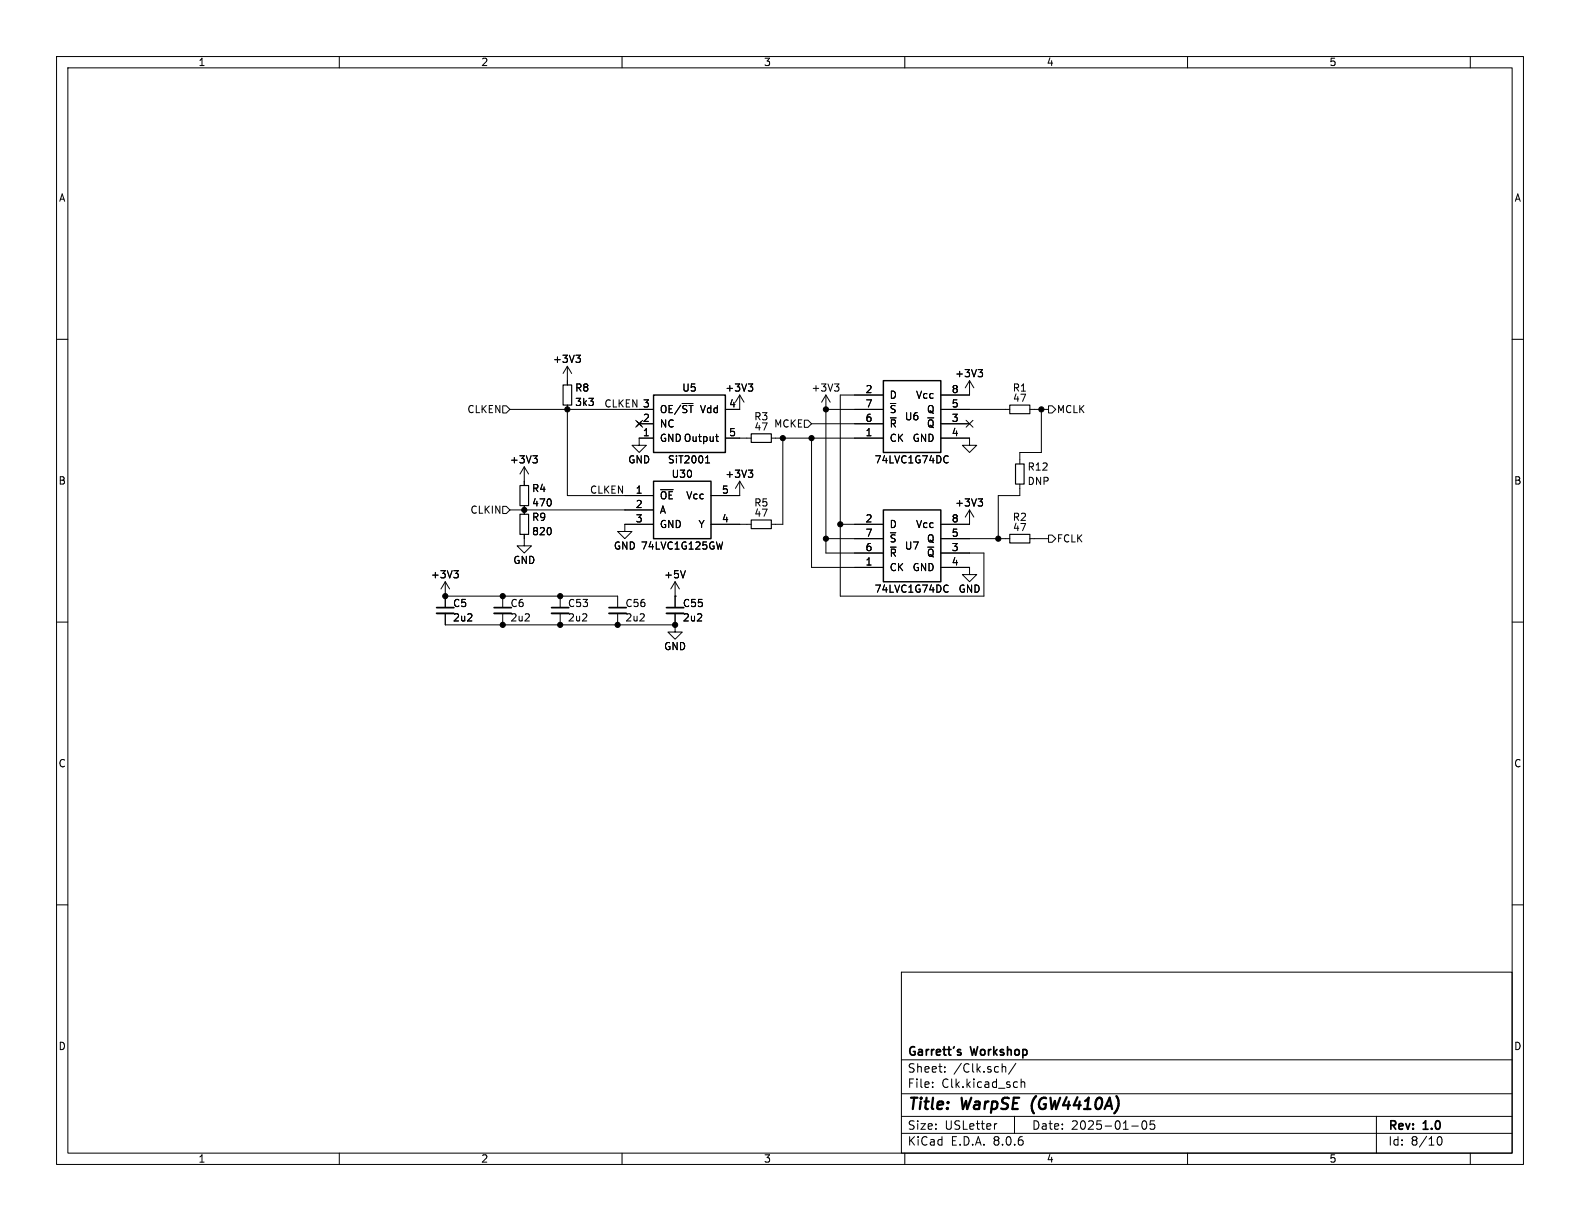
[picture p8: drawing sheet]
(kicad_sch
 (version 20231120)
 (generator "eeschema")
 (generator_version "8.0")
 (paper "USLetter")
 (title_block
  (title "WarpSE (GW4410A)")
  (date "2025-01-05")
  (rev "1.0")
  (company "Garrett's Workshop"))
 (lib_symbols
  (symbol "Device:C_Small"
   (pin_numbers hide)
   (pin_names
    (offset 0.254) hide) (exclude_from_sim no) (in_bom yes) (on_board yes)
   (property "Reference" "C" (at 0.254 1.778 0) (effects (font (size 1.27 1.27)) (justify left)))
   (property "Value" "C_Small" (at 0.254 -2.032 0) (effects (font (size 1.27 1.27)) (justify left)))
   (property "Footprint" "" (at 0 0 0) (effects (font (size 1.27 1.27)) (hide yes)))
   (property "Datasheet" "~" (at 0 0 0) (effects (font (size 1.27 1.27)) (hide yes)))
   (property "Description" "Unpolarized capacitor, small symbol" (at 0 0 0) (effects (font (size 1.27 1.27)) (hide yes)))
   (symbol "C_Small_0_1"
    (polyline (pts (xy -1.524 -0.508) (xy 1.524 -0.508)) (stroke (width 0.3302) (type default)) (fill (type none)))
    (polyline (pts (xy -1.524 0.508) (xy 1.524 0.508)) (stroke (width 0.3048) (type default)) (fill (type none))))
   (symbol "C_Small_1_1"
    (pin passive line (at 0 2.54 270) (length 2.032) (name "~" (effects (font (size 1.27 1.27)))) (number "1" (effects (font (size 1.27 1.27)))))
    (pin passive line (at 0 -2.54 90) (length 2.032) (name "~" (effects (font (size 1.27 1.27)))) (number "2" (effects (font (size 1.27 1.27)))))))
  (symbol "Device:R_Small"
   (pin_numbers hide)
   (pin_names
    (offset 0.254) hide) (exclude_from_sim no) (in_bom yes) (on_board yes)
   (property "Reference" "R" (at 0.762 0.508 0) (effects (font (size 1.27 1.27)) (justify left)))
   (property "Value" "R_Small" (at 0.762 -1.016 0) (effects (font (size 1.27 1.27)) (justify left)))
   (property "Footprint" "" (at 0 0 0) (effects (font (size 1.27 1.27)) (hide yes)))
   (property "Datasheet" "~" (at 0 0 0) (effects (font (size 1.27 1.27)) (hide yes)))
   (property "Description" "Resistor, small symbol" (at 0 0 0) (effects (font (size 1.27 1.27)) (hide yes)))
   (symbol "R_Small_0_1"
    (rectangle (start -0.762 1.778) (end 0.762 -1.778) (stroke (width 0.2032) (type default)) (fill (type none))))
   (symbol "R_Small_1_1"
    (pin passive line (at 0 2.54 270) (length 0.762) (name "~" (effects (font (size 1.27 1.27)))) (number "1" (effects (font (size 1.27 1.27)))))
    (pin passive line (at 0 -2.54 90) (length 0.762) (name "~" (effects (font (size 1.27 1.27)))) (number "2" (effects (font (size 1.27 1.27)))))))
  (symbol "GW_Logic:741G125GW"
   (pin_names
    (offset 1.016)) (exclude_from_sim no) (in_bom yes) (on_board yes)
   (property "Reference" "U" (at 0 6.35 0) (effects (font (size 1.27 1.27))))
   (property "Value" "741G125GW" (at 0 -6.35 0) (effects (font (size 1.27 1.27))))
   (property "Footprint" "stdpads:SOT-353" (at 0 -7.62 0) (effects (font (size 1.27 1.27)) (justify top) (hide yes)))
   (property "Datasheet" "" (at 0 -5.08 0) (effects (font (size 1.524 1.524)) (hide yes)))
   (property "Description" "" (at 0 0 0) (effects (font (size 1.27 1.27)) (hide yes)))
   (symbol "741G125GW_0_1"
    (rectangle (start 5.08 -5.08) (end -5.08 5.08) (stroke (width 0.254) (type default)) (fill (type background))))
   (symbol "741G125GW_1_1"
    (pin input line (at -10.16 2.54 0) (length 5.08) (name "~{OE}" (effects (font (size 1.27 1.27)))) (number "1" (effects (font (size 1.27 1.27)))))
    (pin input line (at -10.16 0 0) (length 5.08) (name "A" (effects (font (size 1.27 1.27)))) (number "2" (effects (font (size 1.27 1.27)))))
    (pin power_in line (at -10.16 -2.54 0) (length 5.08) (name "GND" (effects (font (size 1.27 1.27)))) (number "3" (effects (font (size 1.27 1.27)))))
    (pin output line (at 10.16 -2.54 180) (length 5.08) (name "Y" (effects (font (size 1.27 1.27)))) (number "4" (effects (font (size 1.27 1.27)))))
    (pin power_in line (at 10.16 2.54 180) (length 5.08) (name "Vcc" (effects (font (size 1.27 1.27)))) (number "5" (effects (font (size 1.27 1.27)))))))
  (symbol "GW_Logic:741G74DC"
   (pin_names
    (offset 1.016)) (exclude_from_sim no) (in_bom yes) (on_board yes)
   (property "Reference" "U" (at 0 7.62 0) (effects (font (size 1.27 1.27))))
   (property "Value" "741G74DC" (at 0 -7.62 0) (effects (font (size 1.27 1.27))))
   (property "Footprint" "stdpads:SOT-353" (at 0 -8.89 0) (effects (font (size 1.27 1.27)) (justify top) (hide yes)))
   (property "Datasheet" "" (at 0 -5.08 0) (effects (font (size 1.524 1.524)) (hide yes)))
   (property "Description" "" (at 0 0 0) (effects (font (size 1.27 1.27)) (hide yes)))
   (symbol "741G74DC_0_1"
    (rectangle (start 5.08 -6.35) (end -5.08 6.35) (stroke (width 0.254) (type default)) (fill (type background))))
   (symbol "741G74DC_1_1"
    (pin input line (at -10.16 -3.81 0) (length 5.08) (name "CK" (effects (font (size 1.27 1.27)))) (number "1" (effects (font (size 1.27 1.27)))))
    (pin input line (at -10.16 3.81 0) (length 5.08) (name "D" (effects (font (size 1.27 1.27)))) (number "2" (effects (font (size 1.27 1.27)))))
    (pin output line (at 10.16 -1.27 180) (length 5.08) (name "~{Q}" (effects (font (size 1.27 1.27)))) (number "3" (effects (font (size 1.27 1.27)))))
    (pin power_in line (at 10.16 -3.81 180) (length 5.08) (name "GND" (effects (font (size 1.27 1.27)))) (number "4" (effects (font (size 1.27 1.27)))))
    (pin output line (at 10.16 1.27 180) (length 5.08) (name "Q" (effects (font (size 1.27 1.27)))) (number "5" (effects (font (size 1.27 1.27)))))
    (pin input line (at -10.16 -1.27 0) (length 5.08) (name "~{R}" (effects (font (size 1.27 1.27)))) (number "6" (effects (font (size 1.27 1.27)))))
    (pin input line (at -10.16 1.27 0) (length 5.08) (name "~{S}" (effects (font (size 1.27 1.27)))) (number "7" (effects (font (size 1.27 1.27)))))
    (pin power_in line (at 10.16 3.81 180) (length 5.08) (name "Vcc" (effects (font (size 1.27 1.27)))) (number "8" (effects (font (size 1.27 1.27)))))))
  (symbol "GW_Logic:SiT2001"
   (pin_names
    (offset 1.016)) (exclude_from_sim no) (in_bom yes) (on_board yes)
   (property "Reference" "U" (at 0 7.62 0) (effects (font (size 1.27 1.27))))
   (property "Value" "SiT2001" (at 0 -5.08 0) (effects (font (size 1.27 1.27))))
   (property "Footprint" "" (at 0 0 0) (effects (font (size 1.27 1.27)) (hide yes)))
   (property "Datasheet" "" (at 0 0 0) (effects (font (size 1.27 1.27)) (hide yes)))
   (property "Description" "" (at 0 0 0) (effects (font (size 1.27 1.27)) (hide yes)))
   (symbol "SiT2001_0_1"
    (rectangle (start -6.35 6.35) (end 6.35 -3.81) (stroke (width 0.254) (type default)) (fill (type background))))
   (symbol "SiT2001_1_1"
    (pin power_in line (at -8.89 -1.27 0) (length 2.54) (name "GND" (effects (font (size 1.27 1.27)))) (number "1" (effects (font (size 1.27 1.27)))))
    (pin no_connect line (at -8.89 1.27 0) (length 2.54) (name "NC" (effects (font (size 1.27 1.27)))) (number "2" (effects (font (size 1.27 1.27)))))
    (pin input line (at -8.89 3.81 0) (length 2.54) (name "OE/~{ST}" (effects (font (size 1.27 1.27)))) (number "3" (effects (font (size 1.27 1.27)))))
    (pin power_in line (at 8.89 3.81 180) (length 2.54) (name "Vdd" (effects (font (size 1.27 1.27)))) (number "4" (effects (font (size 1.27 1.27)))))
    (pin output line (at 8.89 -1.27 180) (length 2.54) (name "Output" (effects (font (size 1.27 1.27)))) (number "5" (effects (font (size 1.27 1.27)))))))
  (symbol "power:+3V3"
   (power)
   (pin_names
    (offset 0)) (exclude_from_sim no) (in_bom yes) (on_board yes)
   (property "Reference" "#PWR" (at 0 -3.81 0) (effects (font (size 1.27 1.27)) (hide yes)))
   (property "Value" "+3V3" (at 0 3.556 0) (effects (font (size 1.27 1.27))))
   (property "Footprint" "" (at 0 0 0) (effects (font (size 1.27 1.27)) (hide yes)))
   (property "Datasheet" "" (at 0 0 0) (effects (font (size 1.27 1.27)) (hide yes)))
   (property "Description" "Power symbol creates a global label with name \"+3V3\"" (at 0 0 0) (effects (font (size 1.27 1.27)) (hide yes)))
   (symbol "+3V3_0_1"
    (polyline (pts (xy -0.762 1.27) (xy 0 2.54)) (stroke (width 0) (type default)) (fill (type none)))
    (polyline (pts (xy 0 0) (xy 0 2.54)) (stroke (width 0) (type default)) (fill (type none)))
    (polyline (pts (xy 0 2.54) (xy 0.762 1.27)) (stroke (width 0) (type default)) (fill (type none))))
   (symbol "+3V3_1_1"
    (pin power_in line (at 0 0 90) (length 0) hide (name "+3V3" (effects (font (size 1.27 1.27)))) (number "1" (effects (font (size 1.27 1.27)))))))
  (symbol "power:+5V"
   (power)
   (pin_numbers hide)
   (pin_names
    (offset 0) hide) (exclude_from_sim no) (in_bom yes) (on_board yes)
   (property "Reference" "#PWR" (at 0 -3.81 0) (effects (font (size 1.27 1.27)) (hide yes)))
   (property "Value" "+5V" (at 0 3.556 0) (effects (font (size 1.27 1.27))))
   (property "Footprint" "" (at 0 0 0) (effects (font (size 1.27 1.27)) (hide yes)))
   (property "Datasheet" "" (at 0 0 0) (effects (font (size 1.27 1.27)) (hide yes)))
   (property "Description" "Power symbol creates a global label with name \"+5V\"" (at 0 0 0) (effects (font (size 1.27 1.27)) (hide yes)))
   (symbol "+5V_0_1"
    (polyline (pts (xy -0.762 1.27) (xy 0 2.54)) (stroke (width 0) (type default)) (fill (type none)))
    (polyline (pts (xy 0 0) (xy 0 2.54)) (stroke (width 0) (type default)) (fill (type none)))
    (polyline (pts (xy 0 2.54) (xy 0.762 1.27)) (stroke (width 0) (type default)) (fill (type none))))
   (symbol "+5V_1_1"
    (pin power_in line (at 0 0 90) (length 0) (name "~" (effects (font (size 1.27 1.27)))) (number "1" (effects (font (size 1.27 1.27)))))))
  (symbol "power:GND"
   (power)
   (pin_names
    (offset 0)) (exclude_from_sim no) (in_bom yes) (on_board yes)
   (property "Reference" "#PWR" (at 0 -6.35 0) (effects (font (size 1.27 1.27)) (hide yes)))
   (property "Value" "GND" (at 0 -3.81 0) (effects (font (size 1.27 1.27))))
   (property "Footprint" "" (at 0 0 0) (effects (font (size 1.27 1.27)) (hide yes)))
   (property "Datasheet" "" (at 0 0 0) (effects (font (size 1.27 1.27)) (hide yes)))
   (property "Description" "Power symbol creates a global label with name \"GND\" , ground" (at 0 0 0) (effects (font (size 1.27 1.27)) (hide yes)))
   (symbol "GND_0_1"
    (polyline (pts (xy 0 0) (xy 0 -1.27) (xy 1.27 -1.27) (xy 0 -2.54) (xy -1.27 -1.27) (xy 0 -1.27)) (stroke (width 0) (type default)) (fill (type none))))
   (symbol "GND_1_1"
    (pin power_in line (at 0 0 270) (length 0) hide (name "GND" (effects (font (size 1.27 1.27)))) (number "1" (effects (font (size 1.27 1.27))))))))
 (junction
  (at 138.43 77.47)
  (diameter 0)
  (color 0 0 0 0))
 (junction
  (at 88.9 105.41)
  (diameter 0)
  (color 0 0 0 0))
 (junction
  (at 146.05 95.25)
  (diameter 0)
  (color 0 0 0 0))
 (junction
  (at 184.15 72.39)
  (diameter 0)
  (color 0 0 0 0))
 (junction
  (at 148.59 92.71)
  (diameter 0)
  (color 0 0 0 0))
 (junction
  (at 143.51 77.47)
  (diameter 0)
  (color 0 0 0 0))
 (junction
  (at 176.53 95.25)
  (diameter 0)
  (color 0 0 0 0))
 (junction
  (at 119.38 110.49)
  (diameter 0)
  (color 0 0 0 0))
 (junction
  (at 99.06 105.41)
  (diameter 0)
  (color 0 0 0 0))
 (junction
  (at 100.33 72.39)
  (diameter 0)
  (color 0 0 0 0))
 (junction
  (at 92.71 90.17)
  (diameter 0)
  (color 0 0 0 0))
 (junction
  (at 146.05 72.39)
  (diameter 0)
  (color 0 0 0 0))
 (junction
  (at 109.22 110.49)
  (diameter 0)
  (color 0 0 0 0))
 (junction
  (at 99.06 110.49)
  (diameter 0)
  (color 0 0 0 0))
 (junction
  (at 88.9 110.49)
  (diameter 0)
  (color 0 0 0 0))
 (junction
  (at 78.74 105.41)
  (diameter 0)
  (color 0 0 0 0))
 (no_connect
  (at 113.03 74.93))
 (no_connect
  (at 171.45 74.93))
 (wire
  (pts (xy 177.8 72.39) (xy 171.45 72.39))
  (stroke (width 0) (type default)))
 (wire
  (pts (xy 173.99 105.41) (xy 148.59 105.41))
  (stroke (width 0) (type default)))
 (wire
  (pts (xy 143.51 100.33) (xy 151.13 100.33))
  (stroke (width 0) (type default)))
 (wire
  (pts (xy 100.33 87.63) (xy 100.33 72.39))
  (stroke (width 0) (type default)))
 (wire
  (pts (xy 171.45 95.25) (xy 176.53 95.25))
  (stroke (width 0) (type default)))
 (wire
  (pts (xy 143.51 74.93) (xy 151.13 74.93))
  (stroke (width 0) (type default)))
 (wire
  (pts (xy 78.74 110.49) (xy 88.9 110.49))
  (stroke (width 0) (type default)))
 (wire
  (pts (xy 180.34 80.01) (xy 184.15 80.01))
  (stroke (width 0) (type default)))
 (wire
  (pts (xy 173.99 97.79) (xy 173.99 105.41))
  (stroke (width 0) (type default)))
 (wire
  (pts (xy 92.71 90.17) (xy 110.49 90.17))
  (stroke (width 0) (type default)))
 (wire
  (pts (xy 180.34 87.63) (xy 180.34 86.36))
  (stroke (width 0) (type default)))
 (wire
  (pts (xy 173.99 97.79) (xy 171.45 97.79))
  (stroke (width 0) (type default)))
 (wire
  (pts (xy 146.05 97.79) (xy 146.05 95.25))
  (stroke (width 0) (type default)))
 (wire
  (pts (xy 151.13 69.85) (xy 148.59 69.85))
  (stroke (width 0) (type default)))
 (wire
  (pts (xy 109.22 110.49) (xy 119.38 110.49))
  (stroke (width 0) (type default)))
 (wire
  (pts (xy 146.05 72.39) (xy 146.05 95.25))
  (stroke (width 0) (type default)))
 (wire
  (pts (xy 184.15 72.39) (xy 185.42 72.39))
  (stroke (width 0) (type default)))
 (wire
  (pts (xy 148.59 92.71) (xy 151.13 92.71))
  (stroke (width 0) (type default)))
 (wire
  (pts (xy 146.05 72.39) (xy 151.13 72.39))
  (stroke (width 0) (type default)))
 (wire
  (pts (xy 138.43 77.47) (xy 143.51 77.47))
  (stroke (width 0) (type default)))
 (wire
  (pts (xy 138.43 92.71) (xy 137.16 92.71))
  (stroke (width 0) (type default)))
 (wire
  (pts (xy 90.17 72.39) (xy 100.33 72.39))
  (stroke (width 0) (type default)))
 (wire
  (pts (xy 130.81 92.71) (xy 132.08 92.71))
  (stroke (width 0) (type default)))
 (wire
  (pts (xy 88.9 110.49) (xy 99.06 110.49))
  (stroke (width 0) (type default)))
 (wire
  (pts (xy 180.34 80.01) (xy 180.34 81.28))
  (stroke (width 0) (type default)))
 (wire
  (pts (xy 176.53 95.25) (xy 177.8 95.25))
  (stroke (width 0) (type default)))
 (wire
  (pts (xy 176.53 87.63) (xy 176.53 95.25))
  (stroke (width 0) (type default)))
 (wire
  (pts (xy 78.74 105.41) (xy 88.9 105.41))
  (stroke (width 0) (type default)))
 (wire
  (pts (xy 176.53 87.63) (xy 180.34 87.63))
  (stroke (width 0) (type default)))
 (wire
  (pts (xy 90.17 90.17) (xy 92.71 90.17))
  (stroke (width 0) (type default)))
 (wire
  (pts (xy 146.05 97.79) (xy 151.13 97.79))
  (stroke (width 0) (type default)))
 (wire
  (pts (xy 88.9 105.41) (xy 99.06 105.41))
  (stroke (width 0) (type default)))
 (wire
  (pts (xy 182.88 95.25) (xy 185.42 95.25))
  (stroke (width 0) (type default)))
 (wire
  (pts (xy 138.43 77.47) (xy 138.43 92.71))
  (stroke (width 0) (type default)))
 (wire
  (pts (xy 182.88 72.39) (xy 184.15 72.39))
  (stroke (width 0) (type default)))
 (wire
  (pts (xy 110.49 87.63) (xy 100.33 87.63))
  (stroke (width 0) (type default)))
 (wire
  (pts (xy 143.51 77.47) (xy 151.13 77.47))
  (stroke (width 0) (type default)))
 (wire
  (pts (xy 143.51 77.47) (xy 143.51 100.33))
  (stroke (width 0) (type default)))
 (wire
  (pts (xy 146.05 95.25) (xy 151.13 95.25))
  (stroke (width 0) (type default)))
 (wire
  (pts (xy 184.15 72.39) (xy 184.15 80.01))
  (stroke (width 0) (type default)))
 (wire
  (pts (xy 148.59 105.41) (xy 148.59 92.71))
  (stroke (width 0) (type default)))
 (wire
  (pts (xy 99.06 110.49) (xy 109.22 110.49))
  (stroke (width 0) (type default)))
 (wire
  (pts (xy 148.59 69.85) (xy 148.59 92.71))
  (stroke (width 0) (type default)))
 (wire
  (pts (xy 132.08 77.47) (xy 130.81 77.47))
  (stroke (width 0) (type default)))
 (wire
  (pts (xy 137.16 77.47) (xy 138.43 77.47))
  (stroke (width 0) (type default)))
 (wire
  (pts (xy 99.06 105.41) (xy 109.22 105.41))
  (stroke (width 0) (type default)))
 (wire
  (pts (xy 100.33 72.39) (xy 113.03 72.39))
  (stroke (width 0) (type default)))
 (label "CLKEN"
  (at 113.03 72.39 180)
  (fields_autoplaced yes)
  (effects (font (size 1.27 1.27)) (justify right bottom)))
 (label "CLKEN"
  (at 110.49 87.63 180)
  (fields_autoplaced yes)
  (effects (font (size 1.27 1.27)) (justify right bottom)))
 (hierarchical_label "CLKIN"
  (shape input)
  (at 90.17 90.17 180)
  (fields_autoplaced yes)
  (effects (font (size 1.27 1.27)) (justify right)))
 (hierarchical_label "MCKE"
  (shape input)
  (at 143.51 74.93 180)
  (fields_autoplaced yes)
  (effects (font (size 1.27 1.27)) (justify right)))
 (hierarchical_label "FCLK"
  (shape output)
  (at 185.42 95.25 0)
  (fields_autoplaced yes)
  (effects (font (size 1.27 1.27)) (justify left)))
 (hierarchical_label "MCLK"
  (shape output)
  (at 185.42 72.39 0)
  (fields_autoplaced yes)
  (effects (font (size 1.27 1.27)) (justify left)))
 (hierarchical_label "CLKEN"
  (shape input)
  (at 90.17 72.39 180)
  (fields_autoplaced yes)
  (effects (font (size 1.27 1.27)) (justify right)))
 (symbol
  (lib_id "Device:C_Small")
  (at 78.74 107.95 0)
  (unit 1)
  (exclude_from_sim no)
  (in_bom yes)
  (on_board yes)
  (dnp no)
  (property "Reference" "C5" (at 80.01 106.68 0) (effects (font (size 1.27 1.27)) (justify left)))
  (property "Value" "2u2" (at 80.01 109.22 0) (effects (font (size 1.27 1.27)) (justify left)))
  (property "Footprint" "stdpads:C_0603" (at 78.74 107.95 0) (effects (font (size 1.27 1.27)) (hide yes)))
  (property "Datasheet" "" (at 78.74 107.95 0) (effects (font (size 1.27 1.27)) (hide yes)))
  (property "Description" "" (at 78.74 107.95 0) (effects (font (size 1.27 1.27)) (hide yes)))
  (property "LCSC Part" "C23630" (at 78.74 107.95 0) (effects (font (size 1.27 1.27)) (hide yes)))
  (pin "1")
  (pin "2"))
 (symbol
  (lib_id "power:+3V3")
  (at 78.74 105.41 0)
  (unit 1)
  (exclude_from_sim no)
  (in_bom yes)
  (on_board yes)
  (dnp no)
  (property "Reference" "#PWR0122" (at 78.74 109.22 0) (effects (font (size 1.27 1.27)) (hide yes)))
  (property "Value" "+3V3" (at 78.74 101.6 0) (effects (font (size 1.27 1.27))))
  (property "Footprint" "" (at 78.74 105.41 0) (effects (font (size 1.27 1.27)) (hide yes)))
  (property "Datasheet" "" (at 78.74 105.41 0) (effects (font (size 1.27 1.27)) (hide yes)))
  (property "Description" "" (at 78.74 105.41 0) (effects (font (size 1.27 1.27)) (hide yes)))
  (pin "1"))
 (symbol
  (lib_id "Device:C_Small")
  (at 88.9 107.95 0)
  (unit 1)
  (exclude_from_sim no)
  (in_bom yes)
  (on_board yes)
  (dnp no)
  (property "Reference" "C6" (at 90.17 106.68 0) (effects (font (size 1.27 1.27)) (justify left)))
  (property "Value" "2u2" (at 90.17 109.22 0) (effects (font (size 1.27 1.27)) (justify left)))
  (property "Footprint" "stdpads:C_0603" (at 88.9 107.95 0) (effects (font (size 1.27 1.27)) (hide yes)))
  (property "Datasheet" "" (at 88.9 107.95 0) (effects (font (size 1.27 1.27)) (hide yes)))
  (property "Description" "" (at 88.9 107.95 0) (effects (font (size 1.27 1.27)) (hide yes)))
  (property "LCSC Part" "C23630" (at 88.9 107.95 0) (effects (font (size 1.27 1.27)) (hide yes)))
  (pin "1")
  (pin "2"))
 (symbol
  (lib_id "Device:R_Small")
  (at 180.34 72.39 270)
  (unit 1)
  (exclude_from_sim no)
  (in_bom yes)
  (on_board yes)
  (dnp no)
  (property "Reference" "R1" (at 180.34 68.58 90) (effects (font (size 1.27 1.27))))
  (property "Value" "47" (at 180.34 71.12 90) (effects (font (size 1.27 1.27)) (justify bottom)))
  (property "Footprint" "stdpads:R_0603" (at 180.34 72.39 0) (effects (font (size 1.27 1.27)) (hide yes)))
  (property "Datasheet" "" (at 180.34 72.39 0) (effects (font (size 1.27 1.27)) (hide yes)))
  (property "Description" "" (at 180.34 72.39 0) (effects (font (size 1.27 1.27)) (hide yes)))
  (property "LCSC Part" "C23182" (at 180.34 72.39 0) (effects (font (size 1.27 1.27)) (hide yes)))
  (pin "1")
  (pin "2"))
 (symbol
  (lib_id "Device:R_Small")
  (at 180.34 95.25 270)
  (unit 1)
  (exclude_from_sim no)
  (in_bom yes)
  (on_board yes)
  (dnp no)
  (property "Reference" "R2" (at 180.34 91.44 90) (effects (font (size 1.27 1.27))))
  (property "Value" "47" (at 180.34 93.98 90) (effects (font (size 1.27 1.27)) (justify bottom)))
  (property "Footprint" "stdpads:R_0603" (at 180.34 95.25 0) (effects (font (size 1.27 1.27)) (hide yes)))
  (property "Datasheet" "" (at 180.34 95.25 0) (effects (font (size 1.27 1.27)) (hide yes)))
  (property "Description" "" (at 180.34 95.25 0) (effects (font (size 1.27 1.27)) (hide yes)))
  (property "LCSC Part" "C23182" (at 180.34 95.25 0) (effects (font (size 1.27 1.27)) (hide yes)))
  (pin "1")
  (pin "2"))
 (symbol
  (lib_id "power:GND")
  (at 113.03 77.47 0)
  (mirror y)
  (unit 1)
  (exclude_from_sim no)
  (in_bom yes)
  (on_board yes)
  (dnp no)
  (property "Reference" "#PWR0114" (at 113.03 83.82 0) (effects (font (size 1.27 1.27)) (hide yes)))
  (property "Value" "GND" (at 113.03 81.28 0) (effects (font (size 1.27 1.27))))
  (property "Footprint" "" (at 113.03 77.47 0) (effects (font (size 1.27 1.27)) (hide yes)))
  (property "Datasheet" "" (at 113.03 77.47 0) (effects (font (size 1.27 1.27)) (hide yes)))
  (property "Description" "" (at 113.03 77.47 0) (effects (font (size 1.27 1.27)) (hide yes)))
  (pin "1"))
 (symbol
  (lib_id "power:+3V3")
  (at 130.81 72.39 0)
  (mirror y)
  (unit 1)
  (exclude_from_sim no)
  (in_bom yes)
  (on_board yes)
  (dnp no)
  (property "Reference" "#PWR0116" (at 130.81 76.2 0) (effects (font (size 1.27 1.27)) (hide yes)))
  (property "Value" "+3V3" (at 130.81 68.58 0) (effects (font (size 1.27 1.27))))
  (property "Footprint" "" (at 130.81 72.39 0) (effects (font (size 1.27 1.27)) (hide yes)))
  (property "Datasheet" "" (at 130.81 72.39 0) (effects (font (size 1.27 1.27)) (hide yes)))
  (property "Description" "" (at 130.81 72.39 0) (effects (font (size 1.27 1.27)) (hide yes)))
  (pin "1"))
 (symbol
  (lib_id "GW_Logic:741G74DC")
  (at 161.29 96.52 0)
  (unit 1)
  (exclude_from_sim no)
  (in_bom yes)
  (on_board yes)
  (dnp no)
  (property "Reference" "U7" (at 161.29 96.52 0) (effects (font (size 1.27 1.27))))
  (property "Value" "74LVC1G74DC" (at 161.29 104.14 0) (effects (font (size 1.27 1.27))))
  (property "Footprint" "stdpads:NXP_VSSOP-8_2.3x2mm" (at 161.29 105.41 0) (effects (font (size 1.27 1.27)) (justify top) (hide yes)))
  (property "Datasheet" "" (at 161.29 101.6 0) (effects (font (size 1.524 1.524)) (hide yes)))
  (property "Description" "" (at 161.29 96.52 0) (effects (font (size 1.27 1.27)) (hide yes)))
  (property "LCSC Part" "C503431" (at 161.29 96.52 0) (effects (font (size 1.27 1.27)) (hide yes)))
  (pin "1")
  (pin "2")
  (pin "3")
  (pin "4")
  (pin "5")
  (pin "6")
  (pin "7")
  (pin "8"))
 (symbol
  (lib_id "Device:C_Small")
  (at 99.06 107.95 0)
  (unit 1)
  (exclude_from_sim no)
  (in_bom yes)
  (on_board yes)
  (dnp no)
  (property "Reference" "C53" (at 100.33 106.68 0) (effects (font (size 1.27 1.27)) (justify left)))
  (property "Value" "2u2" (at 100.33 109.22 0) (effects (font (size 1.27 1.27)) (justify left)))
  (property "Footprint" "stdpads:C_0603" (at 99.06 107.95 0) (effects (font (size 1.27 1.27)) (hide yes)))
  (property "Datasheet" "" (at 99.06 107.95 0) (effects (font (size 1.27 1.27)) (hide yes)))
  (property "Description" "" (at 99.06 107.95 0) (effects (font (size 1.27 1.27)) (hide yes)))
  (property "LCSC Part" "C23630" (at 99.06 107.95 0) (effects (font (size 1.27 1.27)) (hide yes)))
  (pin "1")
  (pin "2"))
 (symbol
  (lib_id "power:GND")
  (at 92.71 95.25 0)
  (unit 1)
  (exclude_from_sim no)
  (in_bom yes)
  (on_board yes)
  (dnp no)
  (property "Reference" "#PWR046" (at 92.71 101.6 0) (effects (font (size 1.27 1.27)) (hide yes)))
  (property "Value" "GND" (at 92.71 99.06 0) (effects (font (size 1.27 1.27))))
  (property "Footprint" "" (at 92.71 95.25 0) (effects (font (size 1.27 1.27)) (hide yes)))
  (property "Datasheet" "" (at 92.71 95.25 0) (effects (font (size 1.27 1.27)) (hide yes)))
  (property "Description" "" (at 92.71 95.25 0) (effects (font (size 1.27 1.27)) (hide yes)))
  (pin "1"))
 (symbol
  (lib_id "power:+5V")
  (at 119.38 105.41 0)
  (unit 1)
  (exclude_from_sim no)
  (in_bom yes)
  (on_board yes)
  (dnp no)
  (property "Reference" "#PWR043" (at 119.38 109.22 0) (effects (font (size 1.27 1.27)) (hide yes)))
  (property "Value" "+5V" (at 119.38 101.6 0) (effects (font (size 1.27 1.27))))
  (property "Footprint" "" (at 119.38 105.41 0) (effects (font (size 1.27 1.27)) (hide yes)))
  (property "Datasheet" "" (at 119.38 105.41 0) (effects (font (size 1.27 1.27)) (hide yes)))
  (property "Description" "Power symbol creates a global label with name \"+5V\"" (at 119.38 105.41 0) (effects (font (size 1.27 1.27)) (hide yes)))
  (pin "1"))
 (symbol
  (lib_id "Device:R_Small")
  (at 92.71 92.71 180)
  (unit 1)
  (exclude_from_sim no)
  (in_bom yes)
  (on_board yes)
  (dnp no)
  (property "Reference" "R9" (at 93.98 91.44 0) (effects (font (size 1.27 1.27)) (justify right)))
  (property "Value" "820" (at 93.98 93.98 0) (effects (font (size 1.27 1.27)) (justify right)))
  (property "Footprint" "stdpads:R_0603" (at 92.71 92.71 0) (effects (font (size 1.27 1.27)) (hide yes)))
  (property "Datasheet" "" (at 92.71 92.71 0) (effects (font (size 1.27 1.27)) (hide yes)))
  (property "Description" "" (at 92.71 92.71 0) (effects (font (size 1.27 1.27)) (hide yes)))
  (property "LCSC Part" "C21190" (at 92.71 92.71 0) (effects (font (size 1.27 1.27)) (hide yes)))
  (pin "1")
  (pin "2"))
 (symbol
  (lib_id "GW_Logic:SiT2001")
  (at 121.92 76.2 0)
  (unit 1)
  (exclude_from_sim no)
  (in_bom yes)
  (on_board yes)
  (dnp no)
  (property "Reference" "U5" (at 121.92 68.58 0) (effects (font (size 1.27 1.27))))
  (property "Value" "SiT2001" (at 121.92 81.28 0) (effects (font (size 1.27 1.27))))
  (property "Footprint" "stdpads:SOT-23-5" (at 121.92 76.2 0) (effects (font (size 1.27 1.27)) (hide yes)))
  (property "Datasheet" "" (at 121.92 76.2 0) (effects (font (size 1.27 1.27)) (hide yes)))
  (property "Description" "" (at 121.92 76.2 0) (effects (font (size 1.27 1.27)) (hide yes)))
  (property "LCSC Part" "C17253174" (at 121.92 76.2 0) (effects (font (size 1.27 1.27)) (hide yes)))
  (pin "2")
  (pin "4")
  (pin "3")
  (pin "1")
  (pin "5"))
 (symbol
  (lib_id "power:+3V3")
  (at 100.33 67.31 0)
  (unit 1)
  (exclude_from_sim no)
  (in_bom yes)
  (on_board yes)
  (dnp no)
  (property "Reference" "#PWR09" (at 100.33 71.12 0) (effects (font (size 1.27 1.27)) (hide yes)))
  (property "Value" "+3V3" (at 100.33 63.5 0) (effects (font (size 1.27 1.27))))
  (property "Footprint" "" (at 100.33 67.31 0) (effects (font (size 1.27 1.27)) (hide yes)))
  (property "Datasheet" "" (at 100.33 67.31 0) (effects (font (size 1.27 1.27)) (hide yes)))
  (property "Description" "" (at 100.33 67.31 0) (effects (font (size 1.27 1.27)) (hide yes)))
  (pin "1"))
 (symbol
  (lib_id "power:GND")
  (at 119.38 110.49 0)
  (mirror y)
  (unit 1)
  (exclude_from_sim no)
  (in_bom yes)
  (on_board yes)
  (dnp no)
  (property "Reference" "#PWR015" (at 119.38 116.84 0) (effects (font (size 1.27 1.27)) (hide yes)))
  (property "Value" "GND" (at 119.38 114.3 0) (effects (font (size 1.27 1.27))))
  (property "Footprint" "" (at 119.38 110.49 0) (effects (font (size 1.27 1.27)) (hide yes)))
  (property "Datasheet" "" (at 119.38 110.49 0) (effects (font (size 1.27 1.27)) (hide yes)))
  (property "Description" "" (at 119.38 110.49 0) (effects (font (size 1.27 1.27)) (hide yes)))
  (pin "1"))
 (symbol
  (lib_id "Device:R_Small")
  (at 180.34 83.82 180)
  (unit 1)
  (exclude_from_sim no)
  (in_bom yes)
  (on_board yes)
  (dnp no)
  (property "Reference" "R12" (at 181.61 82.55 0) (effects (font (size 1.27 1.27)) (justify right)))
  (property "Value" "DNP" (at 181.61 85.09 0) (effects (font (size 1.27 1.27)) (justify right)))
  (property "Footprint" "stdpads:R_0603" (at 180.34 83.82 0) (effects (font (size 1.27 1.27)) (hide yes)))
  (property "Datasheet" "" (at 180.34 83.82 0) (effects (font (size 1.27 1.27)) (hide yes)))
  (property "Description" "" (at 180.34 83.82 0) (effects (font (size 1.27 1.27)) (hide yes)))
  (pin "1")
  (pin "2"))
 (symbol
  (lib_id "Device:R_Small")
  (at 92.71 87.63 180)
  (unit 1)
  (exclude_from_sim no)
  (in_bom yes)
  (on_board yes)
  (dnp no)
  (property "Reference" "R4" (at 93.98 86.36 0) (effects (font (size 1.27 1.27)) (justify right)))
  (property "Value" "470" (at 93.98 88.9 0) (effects (font (size 1.27 1.27)) (justify right)))
  (property "Footprint" "stdpads:R_0603" (at 92.71 87.63 0) (effects (font (size 1.27 1.27)) (hide yes)))
  (property "Datasheet" "" (at 92.71 87.63 0) (effects (font (size 1.27 1.27)) (hide yes)))
  (property "Description" "" (at 92.71 87.63 0) (effects (font (size 1.27 1.27)) (hide yes)))
  (property "LCSC Part" "C21190" (at 92.71 87.63 0) (effects (font (size 1.27 1.27)) (hide yes)))
  (pin "1")
  (pin "2"))
 (symbol
  (lib_id "power:+3V3")
  (at 92.71 85.09 0)
  (unit 1)
  (exclude_from_sim no)
  (in_bom yes)
  (on_board yes)
  (dnp no)
  (property "Reference" "#PWR044" (at 92.71 88.9 0) (effects (font (size 1.27 1.27)) (hide yes)))
  (property "Value" "+3V3" (at 92.71 81.28 0) (effects (font (size 1.27 1.27))))
  (property "Footprint" "" (at 92.71 85.09 0) (effects (font (size 1.27 1.27)) (hide yes)))
  (property "Datasheet" "" (at 92.71 85.09 0) (effects (font (size 1.27 1.27)) (hide yes)))
  (property "Description" "" (at 92.71 85.09 0) (effects (font (size 1.27 1.27)) (hide yes)))
  (pin "1"))
 (symbol
  (lib_id "power:GND")
  (at 110.49 92.71 0)
  (unit 1)
  (exclude_from_sim no)
  (in_bom yes)
  (on_board yes)
  (dnp no)
  (property "Reference" "#PWR047" (at 110.49 99.06 0) (effects (font (size 1.27 1.27)) (hide yes)))
  (property "Value" "GND" (at 110.49 96.52 0) (effects (font (size 1.27 1.27))))
  (property "Footprint" "" (at 110.49 92.71 0) (effects (font (size 1.27 1.27)) (hide yes)))
  (property "Datasheet" "" (at 110.49 92.71 0) (effects (font (size 1.27 1.27)) (hide yes)))
  (property "Description" "" (at 110.49 92.71 0) (effects (font (size 1.27 1.27)) (hide yes)))
  (pin "1"))
 (symbol
  (lib_id "power:GND")
  (at 171.45 100.33 0)
  (unit 1)
  (exclude_from_sim no)
  (in_bom yes)
  (on_board yes)
  (dnp no)
  (property "Reference" "#PWR03" (at 171.45 106.68 0) (effects (font (size 1.27 1.27)) (hide yes)))
  (property "Value" "GND" (at 171.45 104.14 0) (effects (font (size 1.27 1.27))))
  (property "Footprint" "" (at 171.45 100.33 0) (effects (font (size 1.27 1.27)) (hide yes)))
  (property "Datasheet" "" (at 171.45 100.33 0) (effects (font (size 1.27 1.27)) (hide yes)))
  (property "Description" "" (at 171.45 100.33 0) (effects (font (size 1.27 1.27)) (hide yes)))
  (pin "1"))
 (symbol
  (lib_id "GW_Logic:741G125GW")
  (at 120.65 90.17 0)
  (unit 1)
  (exclude_from_sim no)
  (in_bom yes)
  (on_board yes)
  (dnp no)
  (property "Reference" "U30" (at 120.65 83.82 0) (effects (font (size 1.27 1.27))))
  (property "Value" "74LVC1G125GW" (at 120.65 96.52 0) (effects (font (size 1.27 1.27))))
  (property "Footprint" "stdpads:SOT-353" (at 120.65 97.79 0) (effects (font (size 1.27 1.27)) (justify top) (hide yes)))
  (property "Datasheet" "" (at 120.65 95.25 0) (effects (font (size 1.524 1.524)) (hide yes)))
  (property "Description" "" (at 120.65 90.17 0) (effects (font (size 1.27 1.27)) (hide yes)))
  (property "LCSC Part" "C12519" (at 120.65 90.17 0) (effects (font (size 1.27 1.27)) (hide yes)))
  (pin "3")
  (pin "2")
  (pin "4")
  (pin "5")
  (pin "1"))
 (symbol
  (lib_id "power:GND")
  (at 171.45 77.47 0)
  (unit 1)
  (exclude_from_sim no)
  (in_bom yes)
  (on_board yes)
  (dnp no)
  (property "Reference" "#PWR01" (at 171.45 83.82 0) (effects (font (size 1.27 1.27)) (hide yes)))
  (property "Value" "GND" (at 171.45 81.28 0) (effects (font (size 1.27 1.27)) (hide yes)))
  (property "Footprint" "" (at 171.45 77.47 0) (effects (font (size 1.27 1.27)) (hide yes)))
  (property "Datasheet" "" (at 171.45 77.47 0) (effects (font (size 1.27 1.27)) (hide yes)))
  (property "Description" "" (at 171.45 77.47 0) (effects (font (size 1.27 1.27)) (hide yes)))
  (pin "1"))
 (symbol
  (lib_id "power:+3V3")
  (at 171.45 92.71 0)
  (unit 1)
  (exclude_from_sim no)
  (in_bom yes)
  (on_board yes)
  (dnp no)
  (property "Reference" "#PWR011" (at 171.45 96.52 0) (effects (font (size 1.27 1.27)) (hide yes)))
  (property "Value" "+3V3" (at 171.45 88.9 0) (effects (font (size 1.27 1.27))))
  (property "Footprint" "" (at 171.45 92.71 0) (effects (font (size 1.27 1.27)) (hide yes)))
  (property "Datasheet" "" (at 171.45 92.71 0) (effects (font (size 1.27 1.27)) (hide yes)))
  (property "Description" "" (at 171.45 92.71 0) (effects (font (size 1.27 1.27)) (hide yes)))
  (pin "1"))
 (symbol
  (lib_id "GW_Logic:741G74DC")
  (at 161.29 73.66 0)
  (unit 1)
  (exclude_from_sim no)
  (in_bom yes)
  (on_board yes)
  (dnp no)
  (property "Reference" "U6" (at 161.29 73.66 0) (effects (font (size 1.27 1.27))))
  (property "Value" "74LVC1G74DC" (at 161.29 81.28 0) (effects (font (size 1.27 1.27))))
  (property "Footprint" "stdpads:NXP_VSSOP-8_2.3x2mm" (at 161.29 82.55 0) (effects (font (size 1.27 1.27)) (justify top) (hide yes)))
  (property "Datasheet" "" (at 161.29 78.74 0) (effects (font (size 1.524 1.524)) (hide yes)))
  (property "Description" "" (at 161.29 73.66 0) (effects (font (size 1.27 1.27)) (hide yes)))
  (property "LCSC Part" "C503431" (at 161.29 73.66 0) (effects (font (size 1.27 1.27)) (hide yes)))
  (pin "1")
  (pin "2")
  (pin "3")
  (pin "4")
  (pin "5")
  (pin "6")
  (pin "7")
  (pin "8"))
 (symbol
  (lib_id "Device:C_Small")
  (at 119.38 107.95 0)
  (unit 1)
  (exclude_from_sim no)
  (in_bom yes)
  (on_board yes)
  (dnp no)
  (property "Reference" "C55" (at 120.65 106.68 0) (effects (font (size 1.27 1.27)) (justify left)))
  (property "Value" "2u2" (at 120.65 109.22 0) (effects (font (size 1.27 1.27)) (justify left)))
  (property "Footprint" "stdpads:C_0603" (at 119.38 107.95 0) (effects (font (size 1.27 1.27)) (hide yes)))
  (property "Datasheet" "" (at 119.38 107.95 0) (effects (font (size 1.27 1.27)) (hide yes)))
  (property "Description" "" (at 119.38 107.95 0) (effects (font (size 1.27 1.27)) (hide yes)))
  (property "LCSC Part" "C23630" (at 119.38 107.95 0) (effects (font (size 1.27 1.27)) (hide yes)))
  (pin "1")
  (pin "2"))
 (symbol
  (lib_id "Device:R_Small")
  (at 134.62 77.47 270)
  (unit 1)
  (exclude_from_sim no)
  (in_bom yes)
  (on_board yes)
  (dnp no)
  (property "Reference" "R3" (at 134.62 73.66 90) (effects (font (size 1.27 1.27))))
  (property "Value" "47" (at 134.62 76.2 90) (effects (font (size 1.27 1.27)) (justify bottom)))
  (property "Footprint" "stdpads:R_0603" (at 134.62 77.47 0) (effects (font (size 1.27 1.27)) (hide yes)))
  (property "Datasheet" "" (at 134.62 77.47 0) (effects (font (size 1.27 1.27)) (hide yes)))
  (property "Description" "" (at 134.62 77.47 0) (effects (font (size 1.27 1.27)) (hide yes)))
  (property "LCSC Part" "C23182" (at 134.62 77.47 0) (effects (font (size 1.27 1.27)) (hide yes)))
  (pin "1")
  (pin "2"))
 (symbol
  (lib_id "power:+3V3")
  (at 146.05 72.39 0)
  (unit 1)
  (exclude_from_sim no)
  (in_bom yes)
  (on_board yes)
  (dnp no)
  (property "Reference" "#PWR012" (at 146.05 76.2 0) (effects (font (size 1.27 1.27)) (hide yes)))
  (property "Value" "+3V3" (at 146.05 68.58 0) (effects (font (size 1.27 1.27))))
  (property "Footprint" "" (at 146.05 72.39 0) (effects (font (size 1.27 1.27)) (hide yes)))
  (property "Datasheet" "" (at 146.05 72.39 0) (effects (font (size 1.27 1.27)) (hide yes)))
  (property "Description" "" (at 146.05 72.39 0) (effects (font (size 1.27 1.27)) (hide yes)))
  (pin "1"))
 (symbol
  (lib_id "power:+3V3")
  (at 130.81 87.63 0)
  (unit 1)
  (exclude_from_sim no)
  (in_bom yes)
  (on_board yes)
  (dnp no)
  (fields_autoplaced yes)
  (property "Reference" "#PWR054" (at 130.81 91.44 0) (effects (font (size 1.27 1.27)) (hide yes)))
  (property "Value" "+3V3" (at 130.81 83.82 0) (effects (font (size 1.27 1.27))))
  (property "Footprint" "" (at 130.81 87.63 0) (effects (font (size 1.27 1.27)) (hide yes)))
  (property "Datasheet" "" (at 130.81 87.63 0) (effects (font (size 1.27 1.27)) (hide yes)))
  (property "Description" "" (at 130.81 87.63 0) (effects (font (size 1.27 1.27)) (hide yes)))
  (pin "1"))
 (symbol
  (lib_id "Device:R_Small")
  (at 100.33 69.85 180)
  (unit 1)
  (exclude_from_sim no)
  (in_bom yes)
  (on_board yes)
  (dnp no)
  (property "Reference" "R8" (at 101.6 68.58 0) (effects (font (size 1.27 1.27)) (justify right)))
  (property "Value" "3k3" (at 101.6 71.12 0) (effects (font (size 1.27 1.27)) (justify right)))
  (property "Footprint" "stdpads:R_0603" (at 100.33 69.85 0) (effects (font (size 1.27 1.27)) (hide yes)))
  (property "Datasheet" "" (at 100.33 69.85 0) (effects (font (size 1.27 1.27)) (hide yes)))
  (property "Description" "" (at 100.33 69.85 0) (effects (font (size 1.27 1.27)) (hide yes)))
  (property "LCSC Part" "C21190" (at 100.33 69.85 0) (effects (font (size 1.27 1.27)) (hide yes)))
  (pin "1")
  (pin "2"))
 (symbol
  (lib_id "Device:R_Small")
  (at 134.62 92.71 270)
  (unit 1)
  (exclude_from_sim no)
  (in_bom yes)
  (on_board yes)
  (dnp no)
  (property "Reference" "R5" (at 134.62 88.9 90) (effects (font (size 1.27 1.27))))
  (property "Value" "47" (at 134.62 91.44 90) (effects (font (size 1.27 1.27)) (justify bottom)))
  (property "Footprint" "stdpads:R_0603" (at 134.62 92.71 0) (effects (font (size 1.27 1.27)) (hide yes)))
  (property "Datasheet" "" (at 134.62 92.71 0) (effects (font (size 1.27 1.27)) (hide yes)))
  (property "Description" "" (at 134.62 92.71 0) (effects (font (size 1.27 1.27)) (hide yes)))
  (property "LCSC Part" "C23182" (at 134.62 92.71 0) (effects (font (size 1.27 1.27)) (hide yes)))
  (pin "1")
  (pin "2"))
 (symbol
  (lib_id "power:+3V3")
  (at 171.45 69.85 0)
  (unit 1)
  (exclude_from_sim no)
  (in_bom yes)
  (on_board yes)
  (dnp no)
  (property "Reference" "#PWR05" (at 171.45 73.66 0) (effects (font (size 1.27 1.27)) (hide yes)))
  (property "Value" "+3V3" (at 171.45 66.04 0) (effects (font (size 1.27 1.27))))
  (property "Footprint" "" (at 171.45 69.85 0) (effects (font (size 1.27 1.27)) (hide yes)))
  (property "Datasheet" "" (at 171.45 69.85 0) (effects (font (size 1.27 1.27)) (hide yes)))
  (property "Description" "" (at 171.45 69.85 0) (effects (font (size 1.27 1.27)) (hide yes)))
  (pin "1"))
 (symbol
  (lib_id "Device:C_Small")
  (at 109.22 107.95 0)
  (unit 1)
  (exclude_from_sim no)
  (in_bom yes)
  (on_board yes)
  (dnp no)
  (property "Reference" "C56" (at 110.49 106.68 0) (effects (font (size 1.27 1.27)) (justify left)))
  (property "Value" "2u2" (at 110.49 109.22 0) (effects (font (size 1.27 1.27)) (justify left)))
  (property "Footprint" "stdpads:C_0603" (at 109.22 107.95 0) (effects (font (size 1.27 1.27)) (hide yes)))
  (property "Datasheet" "" (at 109.22 107.95 0) (effects (font (size 1.27 1.27)) (hide yes)))
  (property "Description" "" (at 109.22 107.95 0) (effects (font (size 1.27 1.27)) (hide yes)))
  (property "LCSC Part" "C23630" (at 109.22 107.95 0) (effects (font (size 1.27 1.27)) (hide yes)))
  (pin "1")
  (pin "2")))
